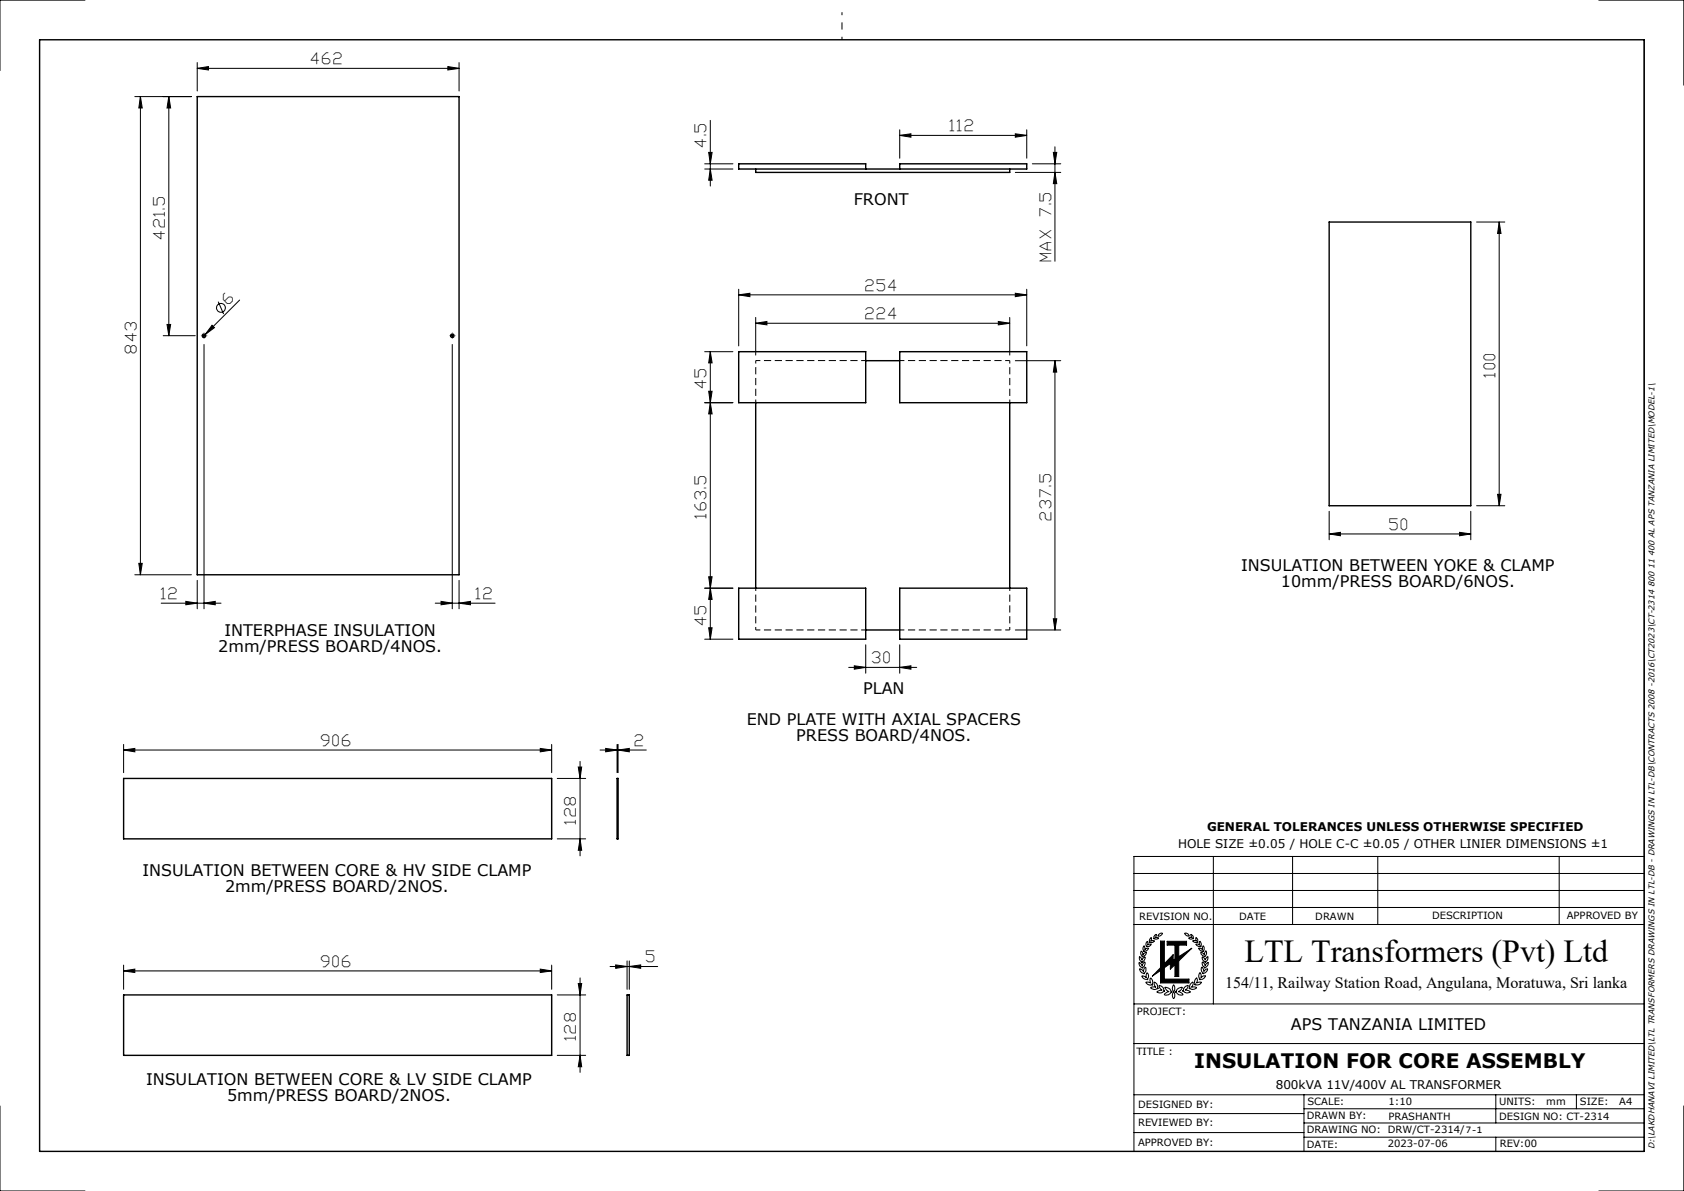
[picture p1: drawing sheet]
<svg xmlns="http://www.w3.org/2000/svg" width="297mm" height="210mm" viewBox="0 0 297 210" stroke-linecap="round" stroke-linejoin="round" font-family="sans-serif">
<g fill="none" stroke="#000" stroke-width=".25">
<path d="M7 7h283v196h-283zM34.8 17h46.2v84.3h-46.2zM133.3 29.8v.6h44.8v-.6M152.7 29.8v-.9h-22.4v.9h50.8v-.9h-22.4v.9M234.4 39.1h25v50.1h-25zM130.3 62h22.4v9h-22.4zM133.3 71v32.7M152.7 63.6h6M158.7 62h22.4v9h-22.4zM178.1 71v32.7M130.3 103.7h22.4v9h-22.4zM152.7 111.1h6"/>
<path d="M158.7 103.7h22.4v9h-22.4zM21.8 137.3h75.5v10.6h-75.5zM108.8 137.3h.2v10.6h-.2zM21.8 175.4h75.5v10.7h-75.5zM110.6 175.4h.4v10.7h-.4z"/>
<circle cx="36" cy="59.2" r=".31"/>
<circle cx="79.8" cy="59.2" r=".31"/>
</g>
<path d="M152.7 63.6h-19.4M178.1 63.6h-19.4M133.3 111.1h19.4M158.7 111.1h19.4" fill="none" stroke="#000" stroke-width=".18" stroke-dasharray="1.3 .6" stroke-dashoffset=".5" stroke-linecap="butt"/>
<path d="M133.3 63.6v7.4M178.1 71v-7.4M133.3 103.7v7.4M178.1 111.1v-7.4" fill="none" stroke="#000" stroke-width=".18" stroke-dasharray="1.3 .6" stroke-dashoffset=".7" stroke-linecap="butt"/>
<g fill="none" stroke="#000" stroke-width=".18">
<path d="M15 0h-15v12.4M23.8 17h10M24.8 17v84.3M24.8 17l.3 2h-.6zM29.8 17v42.2M29.8 17l.3 2h-.6zM34.8 12.1l2-.4v.6zM34.8 11v5M34.8 12.1h46.2M79 11.7l2 .4-2 .2zM81 11v5M282 0h15v15"/>
<path d="M290 7v196M124.3 28.9h5M124.3 29.8h5M125 26.9h.6l-.3 2zM125.3 21.2v11.6M125.3 29.8l.3 2h-.6zM158.7 23.9l2-.3v.6zM158.7 22.9v5M158.7 23.9h22.4M179.1 23.6l2 .3-2 .3zM179.1 30.4h8M181.1 22.9v5"/>
<path d="M182.1 28.9h5M185.8 26.9h.6l-.3 2zM186.1 25.9v20.2M186.1 30.4l.3 2h-.6zM260.4 39.1h5M264.4 39.1l.3 2.1h-.6zM264.4 39.1v50.1M28.8 59.2h5.6M29.5 57.2h.6l-.3 2zM35.7 59.2h.5M36 58.9v.5M37.4 57.4l.4 .4-1.6 1.2z"/>
<path d="M38.5 53.2l.9 2.2M42.3 52.9l-6.5 6.5M79.5 59.2h.5M79.8 58.9v.5M130.3 52l2-.3v.6zM130.3 51v10M130.3 52h50.8M133.3 57l2-.3v.6zM133.3 56v6.6M133.3 57h44.8M176.1 56.7l2 .3-2 .3zM178.1 56v6.6"/>
<path d="M179.1 51.7l2 .3-2 .3zM181.1 51v10M36 60.7v46.6M79.8 60.7v46.6M124.3 71h5M124.3 62h5M125 69h.6l-.3 2zM125.3 62v50.7M125.3 62l.3 2h-.6zM125.3 71l.3 2h-.6zM179.1 63.6h8M186.1 63.6v47.5"/>
<path d="M186.1 63.6l.3 2h-.6zM24.5 99.3h.6l-.3 2zM234.4 94.1l2-.2v.6zM234.4 90.2v5M234.4 94.1h25M257.4 93.9l2 .2-2 .4zM259.4 90.2v5M260.4 89.2h5M264.1 87.2h.6l-.3 2zM23.8 101.3h10M28.4 106.4h10.6M32.8 106l2 .4-2 .2z"/>
<path d="M34.8 102.3v5M36 106.4l2-.4v.6zM76.8 106.4h10.5M77.8 106l2 .4-2 .2zM81 106.4l2-.4v.6zM81 102.3v5M124.3 103.7h5M124.3 112.7h5M125 101.7h.6l-.3 2zM125 110.7h.6l-.3 2zM125.3 103.7l.3 2h-.6zM149.7 117.7h12"/>
<path d="M150.7 117.4l2 .3-2 .3zM152.7 113.7v5M158.7 117.7l2-.3v.6zM158.7 113.7v5M179.1 111.1h8M185.8 109.1h.6l-.3 2zM21.8 132.2l2-.2v.6zM21.8 132.2h75.5M21.8 131.3v4.9M95.3 132l2 .2-2 .4zM97.3 131.3v4.9M98.3 137.3h5"/>
<path d="M102 135.2h.6l-.3 2.1zM102.3 134.3v16.6M105.8 132.2h8.2M106.8 132l2 .2-2 .4zM108.8 131.3v4.9M109 132.2l2-.2v.6zM109 131.3v4.9M98.3 147.9h5M102.3 147.9l.3 2h-.6zM200 157h90M200 154h90M214 151v26"/>
<path d="M228 151v12M243 151v12M275 151v12M290 151h-90v52M21.8 171.2l2-.3v.6zM21.8 170.2v4.2M21.8 171.2h75.5M95.3 170.9l2 .3-2 .3zM97.3 170.2v4.2M98.3 175.4h5M102 173.4h.6l-.3 2zM102.3 172.4v16.7"/>
<path d="M107.6 170.4h8.4M108.6 170.1l2 .3-2 .3zM110.6 169.4v5M111 170.4l2-.3v.6zM111 169.4v5M200 177h90M200 163h90M200 160h90M200.9 169.7l.3 .2 .2 .4 .2-.5 .3-.2a.74 .74 0 0 1-.4 .9v.1a.82 .82 0 0 1-.6-.9zM201 168.7l.4 .6 .2-.4 .4-.2a.65 .65 0 0 1-.6 .8l.1 .1a.77 .77 0 0 1-.5-.9zM201 170.8l.4 .2 .3 .3v-.1a.51 .51 0 0 1 .4-.6v.1a.92 .92 0 0 1-.3 1l-.1-.1a.73 .73 0 0 1-.7-.8zM201.3 167.7l.3 .7 .2-.3 .4-.2a.91 .91 0 0 1-.8 .8l-.2-.5z"/>
<path d="M201.4 172.1h.4l.4 .3v-.8a.45 .45 0 0 1 .4 .6l-.2 .4v.1a.89 .89 0 0 1-1-.6zM201.8 166.7l.1 .3v.5l.7-.3a.79 .79 0 0 1-.9 .5 .82 .82 0 0 1 .1-1zM202.1 173.2h.4l.5 .1-.1-.1a.58 .58 0 0 1 .1-.7 1.07 1.07 0 0 1 .2 1.2l-.1-.1a.78 .78 0 0 1-1-.4zM202.3 166l.2 .2-.1 .4 .6-.1a.67 .67 0 0 1-.8 .4 .81 .81 0 0 1 .1-.9zM202.8 166.1v.1a.65 .65 0 0 1 .3-.9l-.1 .7 .6-.1a.45 .45 0 0 1-.8 .2M203.6 173.1a.88 .88 0 0 1 .5 1.1h.2a.93 .93 0 0 1-1.4 0l.4-.2 .6 .1a1.01 1.01 0 0 1-.3-1zM203.7 164.9l.2-.2-.2 .6 .7 .1a.57 .57 0 0 1-.9 0v-.3zM204.3 164.8l.3-.2h.4a.68 .68 0 0 1-.8 .4zM204.4 173.7a.84 .84 0 0 1 .8 1h.2a.99 .99 0 0 1-1.4 .2l.5-.2 .5-.1a.95 .95 0 0 1-.6-.9zM204.7 165.9h.7v4l1.5-1.6v1l.3-.2v-2.5h-1.4v-.6h3.5v.6h-1.4v2.1l2.3-1.5-2.3 2.2v2.8h-.7v-2.1l-.8 .8v-1l-1 .7v2h4.3v.7h-5v-2.2l-1.5 1 1.5-1.5zM205.4 174.1a.96 .96 0 0 1 1.1 .7h.2a1.08 1.08 0 0 1-1.4 .6l.6-.5h.3l-.5-.4zM207 173.6a1 1 0 0 1 0 1.3 .99 .99 0 0 1 0-1.3z"/>
<path d="M207 174.9a1 1 0 0 1 0 1.2 .99 .99 0 0 1 0-1.2zM207.6 174.4l.9-.3a1.11 1.11 0 0 1-.7 .8l.5 .1 .4 .4a1.08 1.08 0 0 1-1.4-.6h.2zM208.9 164.6a.63 .63 0 0 1 .8 .5l-.5-.1zM209.1 173.9l.5-.2a.95 .95 0 0 1-.6 .9l.7 .1 .3 .2a.87 .87 0 0 1-1.3-.1h-.1v-.1l.1-.1 .1-.3zM210 164.7a.6 .6 0 0 1 .4 .8v-.1a.54 .54 0 0 1-.8 0l.4-.1h.3zM210 173.5l.3-.3a.61 .61 0 0 1-.2 .9l.6-.1 .4 .2a1.03 1.03 0 0 1-1.4 0h.2l-.1-.3zM210.9 172.6l.2-.2 .1 .5-.2 .4 .5-.1h.4a.94 .94 0 0 1-1.2 .4v-.5zM210.9 166.5h.4l.3 .1v-.7a.71 .71 0 0 1 .1 1v-.1a.62 .62 0 0 1-.8-.3zM211.1 166.1l.1 .1a.56 .56 0 0 0-.3-.8l.1 .5h-.7a.62 .62 0 0 0 .8 .2M211.4 167.2h.4l.3 .3 .1-.8a.74 .74 0 0 1 0 1.1l-.1-.1a.64 .64 0 0 1-.7-.5zM211.6 171.5h.1l.1 .4v.5l.4-.3 .4-.1a.89 .89 0 0 1-1.1 .7l.1-.1-.1-.1-.1-.5zM211.8 167.9l.3 .1 .3 .3 .3-.7a.82 .82 0 0 1-.3 1.1v-.1a.63 .63 0 0 1-.6-.7z"/>
<path d="M211.9 170.5l.3 .4 .1 .4 .3-.3 .4-.2a.81 .81 0 0 1-.9 .8 1.03 1.03 0 0 1-.2-1.1zM212 168.7l.4 .3 .1 .3 .5-.6a.77 .77 0 0 1-.5 .9v-.1a.67 .67 0 0 1-.5-.8zM212.1 169.6l.3 .4 .1 .3 .6-.6a.82 .82 0 0 1-.7 .9v-.1a.69 .69 0 0 1-.3-.9zM0 195v15h15M98.3 186.1h5M102.3 186.1l.3 2h-.6zM200 196.3h30M200 199.7h30M200 193h90M200 184h90M230 198h60M230 193v10"/>
<path d="M230 195.5h60M263.8 193v5M278 193v2.5M297 195v15h-15M230 200.5h60M263.8 200.5v2.5"/>
<circle cx="39" cy="54.3" r=".78"/>
</g>
<path d="M148.5 7v-4.8" fill="none" stroke="#000" stroke-width=".18" stroke-dasharray="15.2 1.3 1.3 1.3" stroke-dashoffset="14.7" stroke-linecap="butt"/>
<path d="M204.7 165.9h.7v4l1.5-1.6v1l.3-.2v-2.5h-1.4v-.6h3.5v.6h-1.4v2.1l2.3-1.5-2.3 2.2v2.8h-.7v-2.1l-.8 .8v-1l-1 .7v2h4.3v.7h-5v-2.2l-1.5 1 1.5-1.5z" fill-rule="evenodd" fill="#000"/>
<path d="M35.5 59.2h-.1M36 58.7v-.1M79.3 59.2h-.1M79.8 58.7v-.1" fill="none" stroke="#000" stroke-width=".18" stroke-dasharray="15.2 1.3 1.3 1.3" stroke-linecap="butt"/>
<g fill="#000">
<path d="M37.4 57.4l.4 .4-1.6 1.2z"/>
<path d="M34.8 12.1l2-.4v.6zM79 11.7l2 .4-2 .2zM32.8 106l2 .4-2 .2zM36 106.4l2-.4v.6zM77.8 106l2 .4-2 .2zM81 106.4l2-.4v.6zM130.3 52l2-.3v.6zM179.1 51.7l2 .3-2 .3zM158.7 23.9l2-.3v.6zM179.1 23.6l2 .3-2 .3zM234.4 94.1l2-.2v.6zM257.4 93.9l2 .2-2 .4zM21.8 132.2l2-.2v.6zM95.3 132l2 .2-2 .4zM21.8 171.2l2-.3v.6zM95.3 170.9l2 .3-2 .3z"/>
<path d="M29.5 57.2h.6l-.3 2zM29.8 17l.3 2h-.6zM24.5 99.3h.6l-.3 2zM24.8 17l.3 2h-.6zM125 101.7h.6l-.3 2zM125.3 71l.3 2h-.6zM186.1 30.4l.3 2h-.6zM185.8 26.9h.6l-.3 2zM102.3 147.9l.3 2h-.6zM102 135.2h.6l-.3 2.1zM102.3 186.1l.3 2h-.6zM102 173.4h.6l-.3 2z"/>
<path d="M176.1 56.7l2 .3-2 .3zM133.3 57l2-.3v.6zM111 170.4l2-.3v.6zM108.6 170.1l2 .3-2 .3zM109 132.2l2-.2v.6zM106.8 132l2 .2-2 .4z"/>
<path d="M125.3 62l.3 2h-.6zM125 69h.6l-.3 2zM125.3 103.7l.3 2h-.6zM125 110.7h.6l-.3 2zM186.1 63.6l.3 2h-.6zM185.8 109.1h.6l-.3 2zM125 26.9h.6l-.3 2zM125.3 29.8l.3 2h-.6z"/>
<path d="M264.1 87.2h.6l-.3 2zM264.4 39.1l.3 2.1h-.6z"/>
<path d="M150.7 117.4l2 .3-2 .3zM158.7 117.7l2-.3v.6z"/>
</g>
<text font-size="5.6" x="219.5" y="169.6">LTL Transformers (Pvt) Ltd</text>
<text font-size="3.5" x="210.6" y="188.4">INSULATION FOR CORE ASSEMBLY</text>
<g font-size="2.8">
<text x="150.6" y="36.2">FRONT</text>
<text x="218.9" y="100.7">INSULATION BETWEEN YOKE &amp; CLAMP</text>
<text x="225.9" y="103.5">10mm/PRESS BOARD/6NOS.</text>
<text x="39.6" y="112.2">INTERPHASE INSULATION</text>
<text x="38.5" y="115">2mm/PRESS BOARD/4NOS.</text>
<text x="152.2" y="122.3">PLAN</text>
<text x="131.7" y="127.8">END PLATE WITH AXIAL SPACERS</text>
<text x="140.4" y="130.6">PRESS BOARD/4NOS.</text>
<text x="25.1" y="154.4">INSULATION BETWEEN CORE &amp; HV SIDE CLAMP</text>
<text x="39.7" y="157.3">2mm/PRESS BOARD/2NOS.</text>
<text x="216.1" y="174.1">154/11, Railway Station Road, Angulana, Moratuwa, Sri lanka</text>
<text x="227.7" y="181.6">APS TANZANIA LIMITED</text>
<text x="25.8" y="191.3">INSULATION BETWEEN CORE &amp; LV SIDE CLAMP</text>
<text x="40.1" y="194.1">5mm/PRESS BOARD/2NOS.</text>
</g>
<g font-size="2.7">
<text x="54.9" y="11.3">462</text>
<text x="167.6" y="23.1">112</text>
<text x="124.6" y="25.9" transform="rotate(-90 124.6 25.9)">4.5</text>
<text x="185.4" y="38" transform="rotate(-90 185.4 38)">7.5</text>
<text x="29.1" y="42.1" transform="rotate(-90 29.1 42.1)">421.5</text>
<text x="185.4" y="46" transform="rotate(-90 185.4 46)">MAX</text>
<text x="40.4" y="53.8" transform="rotate(-45 40.4 53.8)">6</text>
<text x="152.7" y="51.2">254</text>
<text x="152.7" y="56.2">224</text>
<text x="24.1" y="62.2" transform="rotate(-90 24.1 62.2)">843</text>
<text x="124.6" y="68.5" transform="rotate(-90 124.6 68.5)">45</text>
<text x="263.7" y="66.5" transform="rotate(-90 263.7 66.5)">100</text>
<text x="124.6" y="91.3" transform="rotate(-90 124.6 91.3)">163.5</text>
<text x="185.4" y="91.7" transform="rotate(-90 185.4 91.7)">237.5</text>
<text x="245.1" y="93.4">50</text>
<text x="28.5" y="105.6">12</text>
<text x="84" y="105.6">12</text>
<text x="124.6" y="110.2" transform="rotate(-90 124.6 110.2)">45</text>
<text x="153.9" y="116.9">30</text>
<text x="56.7" y="131.5">906</text>
<text x="112" y="131.5">2</text>
<text x="101.6" y="145.2" transform="rotate(-90 101.6 145.2)">128</text>
<text x="56.7" y="170.4">906</text>
<text x="114" y="169.7">5</text>
<text x="101.6" y="183.4" transform="rotate(-90 101.6 183.4)">128</text>
</g>
<g font-size="2.1">
<text x="207.8" y="149.6">HOLE SIZE ±0.05 / HOLE C-C ±0.05 / OTHER LINIER DIMENSIONS ±1</text>
<text x="212.9" y="146.4">GENERAL TOLERANCES UNLESS OTHERWISE SPECIFIED</text>
<text x="225" y="191.9">800kVA 11V/400V AL TRANSFORMER</text>
</g>
<g font-size="1.8">
<text x="200.9" y="162.1">REVISION NO.</text>
<text x="218.6" y="162.1">DATE</text>
<text x="232" y="162.1">DRAWN</text>
<text x="252.6" y="162.1">DESCRIPTION</text>
<text x="276.3" y="162.1">APPROVED BY</text>
<text x="200.5" y="179">PROJECT:</text>
<text x="200.4" y="186">TITLE :</text>
<text x="200.7" y="195.4">DESIGNED BY:</text>
<text x="230.5" y="197.4">DRAWN BY:</text>
<text x="230.6" y="194.9">SCALE:</text>
<text x="244.9" y="197.5">PRASHANTH</text>
<text x="244.9" y="194.9">1:10</text>
<text x="264.4" y="197.4">DESIGN NO: CT-2314</text>
<text x="264.4" y="194.9">UNITS:</text>
<text x="272.7" y="194.9">mm</text>
<text x="278.6" y="194.9">SIZE:</text>
<text x="285.6" y="194.9">A4</text>
<text x="200.7" y="202">APPROVED BY:</text>
<text x="200.7" y="198.6">REVIEWED BY:</text>
<text x="230.5" y="199.9">DRAWING NO: DRW/CT-2314/7-1</text>
<text x="230.5" y="202.4">DATE:</text>
<text x="244.8" y="202.3">2023-07-06</text>
<text x="264.5" y="202.3">REV:00</text>
</g>
<text font-size="1.5" x="291.8" y="202.7" transform="rotate(-90 291.8 202.7)">D:\LAKDHANAVI LIMITED\LTL TRANSFORMERS DRAWINGS IN LTL-DB - DRAWINGS IN LTL-DB\CONTRACTS 2008 -2016\CT2023\CT-2314 800 11 400 AL APS TANZANIA LIMITED\MODEL-1\</text>
</svg>
